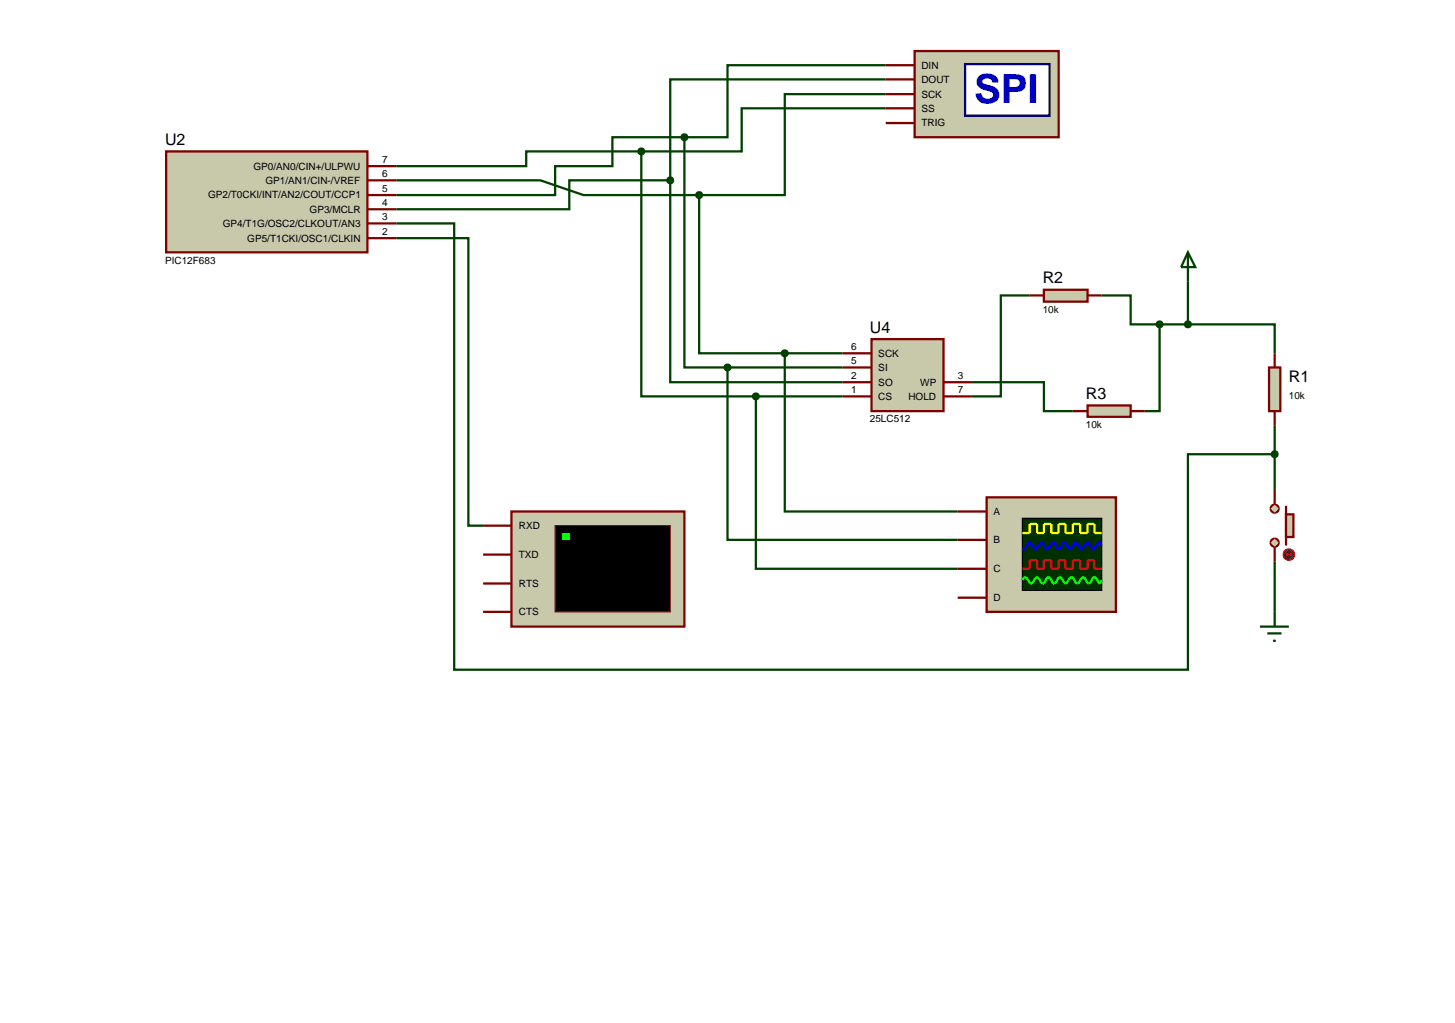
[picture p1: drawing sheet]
<svg xmlns="http://www.w3.org/2000/svg" width="257mm" height="180mm" viewBox="0 0 257 180" stroke-linecap="round" stroke-linejoin="round" font-family="sans-serif">
<g fill="none" stroke="#004000" stroke-width=".4">
<path d="M156.2 14h-38v17.8M156.2 11.5h-27.9v12.7h-7.6M156.2 16.6h-17.8v17.8h-15.1M156.2 19.1h-25.4v7.6h-17.7M69.9 31.8h25.4l7.6 2.6h20.4M69.9 39.4h10.2v78.7h129.4v-38h15.3M113.1 26.7v43.2h20.2M113.1 26.7h-20.3v2.6h-22.9M118.2 31.8v35.6h30.4M118.2 31.8h-17.8v5.1h-30.5M120.7 24.2v40.6h7.6M120.7 24.2h-12.7v5.1h-10.1v5.1h-28"/>
<path d="M123.3 34.4v27.9h15.1M69.9 42h12.7v50.7h2.6M181.6 52.1h-5.1v17.8h-5.1M194.3 52.1h5.1v5.1h5.1M204.5 57.2v15.3h-2.6M204.5 57.2h5M209.5 57.2h15.3v5.1M209.5 49.6v7.6M128.3 64.8v30.4h40.6M128.3 64.8h20.3M133.3 69.9v30.4h35.6M133.3 69.9h15.3"/>
<path d="M138.4 62.3v27.9h30.5M138.4 62.3h10.2M171.4 67.4h12.7v5.1h5.1M224.8 75v11.4M224.8 99v8.9"/>
</g>
<path d="M161.3 9h25.4v15.2h-25.4z" fill="#c8c8aa" stroke="#800000" stroke-width=".4"/>
<path d="M170.2 11.3h14.9v9.1h-14.9z" fill="#fff" stroke="#000080" stroke-width=".4"/>
<path d="M156.2 11.5h5.1M156.2 14h5.1M156.2 16.6h5.1M156.2 19.1h5.1M156.2 21.7h5.1" fill="none" stroke="#800000" stroke-width=".4"/>
<path d="M184.1 51.1h7.7v2.1h-7.7z" fill="#c8c8aa" stroke="#800000" stroke-width=".4"/>
<path d="M181.6 52.1h2.5M191.8 52.1h2.5" fill="none" stroke="#800000" stroke-width=".4"/>
<path d="M209.5 44.5l1.3 2.6h-2.5zM209.5 44.5v5.1" fill="none" stroke="#004000" stroke-width=".4"/>
<path d="M174 87.7h22.8v20.2h-22.8z" fill="#c8c8aa" stroke="#800000" stroke-width=".4"/>
<path d="M180.3 91.4h14v12.7h-14z" fill="#003000" stroke="#000" stroke-width=".2"/>
<path d="M180.3 94h1.3v-1.6h1.3v1.6h1.2v-1.6h1.3v1.6h1.3v-1.6h1.2v1.6h1.3v-1.6h1.3v1.6h1.3v-1.6h1.2v1.6h1.3" fill="none" stroke="#ff0" stroke-width=".4"/>
<path d="M180.3 100.3h1.3v-1.5h1.3v1.5h1.2v-1.5h1.3v1.5h1.3v-1.5h1.2v1.5h1.3v-1.5h1.3v1.5h1.3v-1.5h1.2v1.5h1.3" fill="none" stroke="#f00" stroke-width=".4"/>
<path d="M194.3 96.2l-.5-.7-1 1.5-1-1.5-1.1 1.5-1-1.5-1 1.5-1-1.5-1 1.5-1-1.5-1.1 1.5-1-1.5-1 1.5-1-1.5-1 1.5-.3-.2" fill="none" stroke="#00f" stroke-width=".4"/>
<path d="M180.3 102.3l.2-.4 .3-.1 .3 .1 .7 1 .3-.2 .5-.8 .3-.1 .4 .4 .3 .5 .3 .2 .3-.2 .4-.8 .3-.1 .3 .1 .4 .8 .3 .2 .3-.2 .4-.8 .3-.1 .3 .1 .7 1 .3-.2 .2-.4a.59 .59 0 0 1 .8-.4l.5 .8 .3 .2 .3-.2 .4-.8 .3-.1 .3 .1 .4 .8 .3 .2 .3-.2 .4-.8 .3-.1 .3 .1 .7 1 .3-.6" fill="none" stroke="#0f0" stroke-width=".4"/>
<path d="M168.9 90.2h5.1M168.9 95.2h5.1M168.9 100.3h5.1M168.9 105.4h5.1" fill="none" stroke="#800000" stroke-width=".4"/>
<path d="M90.2 90.2h30.5v20.3h-30.5z" fill="#c8c8aa" stroke="#800000" stroke-width=".4"/>
<path d="M97.9 92.7h20.3v15.2h-20.3z" fill="#000" stroke="#800000" stroke-width=".2"/>
<path d="M99.1 94h1.3v1.2h-1.3z" fill="#0f0"/>
<path d="M85.2 92.7h5M85.2 97.8h5M85.2 102.9h5M85.2 107.9h5" fill="none" stroke="#800000" stroke-width=".4"/>
<path d="M153.7 59.8h12.7v12.7h-12.7z" fill="#c8c8aa" stroke="#800000" stroke-width=".4"/>
<path d="M148.6 62.3h5.1M148.6 64.8h5.1M148.6 67.4h5.1M148.6 69.9h5.1M166.4 67.4h5M166.4 69.9h5" fill="none" stroke="#800000" stroke-width=".4"/>
<path d="M138.1 61.9l.3-.1-.5 .5zM138.4 61.8l.4 .2 .1 .3zM138.9 62.3l-.1 .3-.4 .2zM137.9 62.3l.5 .5-.4-.2z" fill="#004000" stroke="#004000" stroke-width=".4"/>
<path d="M137.9 62.3l.5-.5 .5 .5-.5 .5z" fill="#004000"/>
<path d="M128 64.4l.3-.1-.5 .5zM128.3 64.3l.3 .1 .2 .4zM128.8 64.8l-.1 .3-.4 .2zM127.8 64.8l.5 .5-.3-.1z" fill="#004000" stroke="#004000" stroke-width=".4"/>
<path d="M128.3 64.3l.5 .5-.5 .5-.5-.5z" fill="#004000"/>
<path d="M117.9 31.4l.3-.1-.5 .5zM118.2 31.3l.3 .1 .2 .4zM118.7 31.8l-.2 .4-.3 .1zM117.7 31.8l.5 .5-.4-.2z" fill="#004000" stroke="#004000" stroke-width=".4"/>
<path d="M118.2 31.3l.5 .5-.5 .5-.5-.5z" fill="#004000"/>
<path d="M120.3 23.9l.4-.2-.5 .5zM120.7 23.7l.3 .1 .2 .4zM121.2 24.2l-.1 .3-.4 .2zM120.2 24.2l.5 .5-.4-.2z" fill="#004000" stroke="#004000" stroke-width=".4"/>
<path d="M120.2 24.2l.5-.5 .5 .5-.5 .5z" fill="#004000"/>
<path d="M122.9 34.1l.4-.2-.5 .5zM123.3 33.9l.4 .2 .1 .3zM123.8 34.4l-.1 .3-.4 .2zM122.8 34.4l.5 .5-.3-.1z" fill="#004000" stroke="#004000" stroke-width=".4"/>
<path d="M122.8 34.4l.5-.5 .5 .5-.5 .5z" fill="#004000"/>
<path d="M133 69.5l.3-.1-.5 .5zM133.3 69.4l.3 .1 .2 .4zM133.3 70.4l.5-.5-.2 .4zM132.8 69.9l.5 .5-.4-.2z" fill="#004000" stroke="#004000" stroke-width=".4"/>
<path d="M133.3 69.4l.5 .5-.5 .5-.5-.5z" fill="#004000"/>
<path d="M112.8 26.3l.3-.1-.5 .5zM113.1 26.2l.3 .1 .2 .4zM113.1 27.2l.5-.5-.2 .4zM112.6 26.7l.5 .5-.3-.1z" fill="#004000" stroke="#004000" stroke-width=".4"/>
<path d="M112.6 26.7l.5-.5 .5 .5-.5 .5z" fill="#004000"/>
<path d="M191.8 71.5h7.6v2h-7.6z" fill="#c8c8aa" stroke="#800000" stroke-width=".4"/>
<path d="M189.2 72.5h2.6M199.4 72.5h2.5" fill="none" stroke="#800000" stroke-width=".4"/>
<path d="M204.2 56.8l.3-.1-.5 .5zM204.5 56.7l.4 .2 .1 .3zM205 57.2l-.1 .3-.4 .2zM204 57.2l.5 .5-.4-.2z" fill="#004000" stroke="#004000" stroke-width=".4"/>
<path d="M204.5 56.7l.5 .5-.5 .5-.5-.5z" fill="#004000"/>
<g fill="#c8c8aa" stroke="#800000" stroke-width=".4">
<path d="M224.3 95.2l.5-.2-.7 .7zM224.8 95a.68 .68 0 0 1 .7 .7zM224.8 96.4l.7-.7a.68 .68 0 0 1-.7 .7zM224.1 95.7l.7 .7a.68 .68 0 0 1-.7-.7z"/>
<path d="M224.3 89.2l.5-.2-.7 .7zM224.8 89a.68 .68 0 0 1 .7 .7zM224.8 90.4l.7-.7a.68 .68 0 0 1-.7 .7zM224.1 89.7l.7 .7a.68 .68 0 0 1-.7-.7z"/>
</g>
<g fill="#c8c8aa">
<path d="M224.8 95l.7 .7-.7 .7-.7-.7z"/>
<path d="M224.8 89l.7 .7-.7 .7-.7-.7z"/>
</g>
<path d="M226.8 89.2v7" fill="none" stroke="#800000" stroke-width=".4"/>
<path d="M226.8 90.7h1.3v4h-1.3z" fill="#c8c8aa" stroke="#800000" stroke-width=".4"/>
<path d="M224.8 86.4v2.6M224.8 96.5v2.5" fill="none" stroke="#800000" stroke-width=".4"/>
<path d="M226.6 97.1l.7-.3-1 1zM227.3 96.8a.94 .94 0 0 1 1 1zM227.3 98.8l1-1a.94 .94 0 0 1-1 1zM226.3 97.8l1 1a.94 .94 0 0 1-1-1z" fill="#400000" stroke="#f00" stroke-width=".2"/>
<path d="M226.3 97.8l1-1 1 1-1 1z" fill="#400000"/>
<path d="M226.8 97.8h1M226.8 97.8l.3 .2M227.1 97.5l-.3 .3M227.6 97.5l.2 .3M227.8 97.8l-.2 .2" fill="none" stroke="#f00" stroke-width=".2"/>
<path d="M223.8 64.8h2v7.7h-2z" fill="#c8c8aa" stroke="#800000" stroke-width=".4"/>
<path d="M224.8 62.3v2.5M224.8 72.5v2.5" fill="none" stroke="#800000" stroke-width=".4"/>
<path d="M209.2 56.8l.3-.1-.5 .5zM209.5 56.7l.4 .2 .1 .3zM209.5 57.7l.5-.5-.2 .4zM209 57.2l.5 .5-.4-.2z" fill="#004000" stroke="#004000" stroke-width=".4"/>
<path d="M209.5 56.7l.5 .5-.5 .5-.5-.5z" fill="#004000"/>
<path d="M222.2 110.5h5.1M223.5 111.7h2.5M224.5 113h.5M224.8 107.9v2.6" fill="none" stroke="#004000" stroke-width=".4"/>
<path d="M29.3 26.7h35.5v17.8h-35.5z" fill="#c8c8aa" stroke="#800000" stroke-width=".4"/>
<path d="M64.8 39.4h5.1M64.8 36.9h5.1M64.8 29.3h5.1M64.8 31.8h5.1M64.8 34.4h5.1M64.8 42h5.1" fill="none" stroke="#800000" stroke-width=".4"/>
<path d="M224.4 79.8l.4-.2-.5 .5zM224.8 79.6l.3 .1 .2 .4zM224.8 80.6l.5-.5-.2 .4zM224.3 80.1l.5 .5-.4-.2z" fill="#004000" stroke="#004000" stroke-width=".4"/>
<path d="M224.3 80.1l.5-.5 .5 .5-.5 .5z" fill="#004000"/>
<text font-size="7.1" fill="#0000c0" x="171.8" y="18.1">SPI</text>
<g font-size="2.8">
<text x="29.1" y="25.6">U2</text>
<text x="183.9" y="50">R2</text>
<text x="153.4" y="58.7">U4</text>
<text x="191.5" y="70.4">R3</text>
<text x="227.3" y="67.4">R1</text>
</g>
<g font-size="1.8">
<text x="162.5" y="12.1">DIN</text>
<text x="162.5" y="14.6">DOUT</text>
<text x="162.5" y="17.2">SCK</text>
<text x="162.5" y="19.7">SS</text>
<text x="162.5" y="22.3">TRIG</text>
<text x="44.7" y="29.9">GP0/AN0/CIN+/ULPWU</text>
<text x="67.4" y="28.7">7</text>
<text x="36.7" y="35">GP2/T0CKI/INT/AN2/COUT/CCP1</text>
<text x="46.8" y="32.4">GP1/AN1/CIN-/VREF</text>
<text x="67.4" y="31.2">6</text>
<text x="67.4" y="33.8">5</text>
<text x="39.3" y="40">GP4/T1G/OSC2/CLKOUT/AN3</text>
<text x="54.6" y="37.5">GP3/MCLR</text>
<text x="67.4" y="41.4">2</text>
<text x="67.4" y="38.8">3</text>
<text x="67.4" y="36.3">4</text>
<text x="29.1" y="46.5">PIC12F683</text>
<text x="43.6" y="42.6">GP5/T1CKI/OSC1/CLKIN</text>
<text x="183.9" y="55.2">10k</text>
<text x="150.1" y="61.7">6</text>
<text x="150.1" y="64.2">5</text>
<text x="154.9" y="62.9">SCK</text>
<text x="154.9" y="65.4">SI</text>
<text x="150.1" y="66.8">2</text>
<text x="150.1" y="69.3">1</text>
<text x="154.9" y="68">SO</text>
<text x="154.9" y="70.5">CS</text>
<text x="160.2" y="70.5">HOLD</text>
<text x="162.3" y="68">WP</text>
<text x="168.9" y="69.3">7</text>
<text x="168.9" y="66.8">3</text>
<text x="227.3" y="70.3">10k</text>
<text x="153.4" y="74.5">25LC512</text>
<text x="191.5" y="75.5">10k</text>
<text x="91.5" y="93.3">RXD</text>
<text x="175.2" y="90.8">A</text>
<text x="175.2" y="95.8">B</text>
<text x="91.5" y="98.4">TXD</text>
<text x="175.2" y="100.9">C</text>
<text x="91.5" y="103.5">RTS</text>
<text x="175.2" y="106">D</text>
<text x="91.5" y="108.5">CTS</text>
</g>
</svg>
